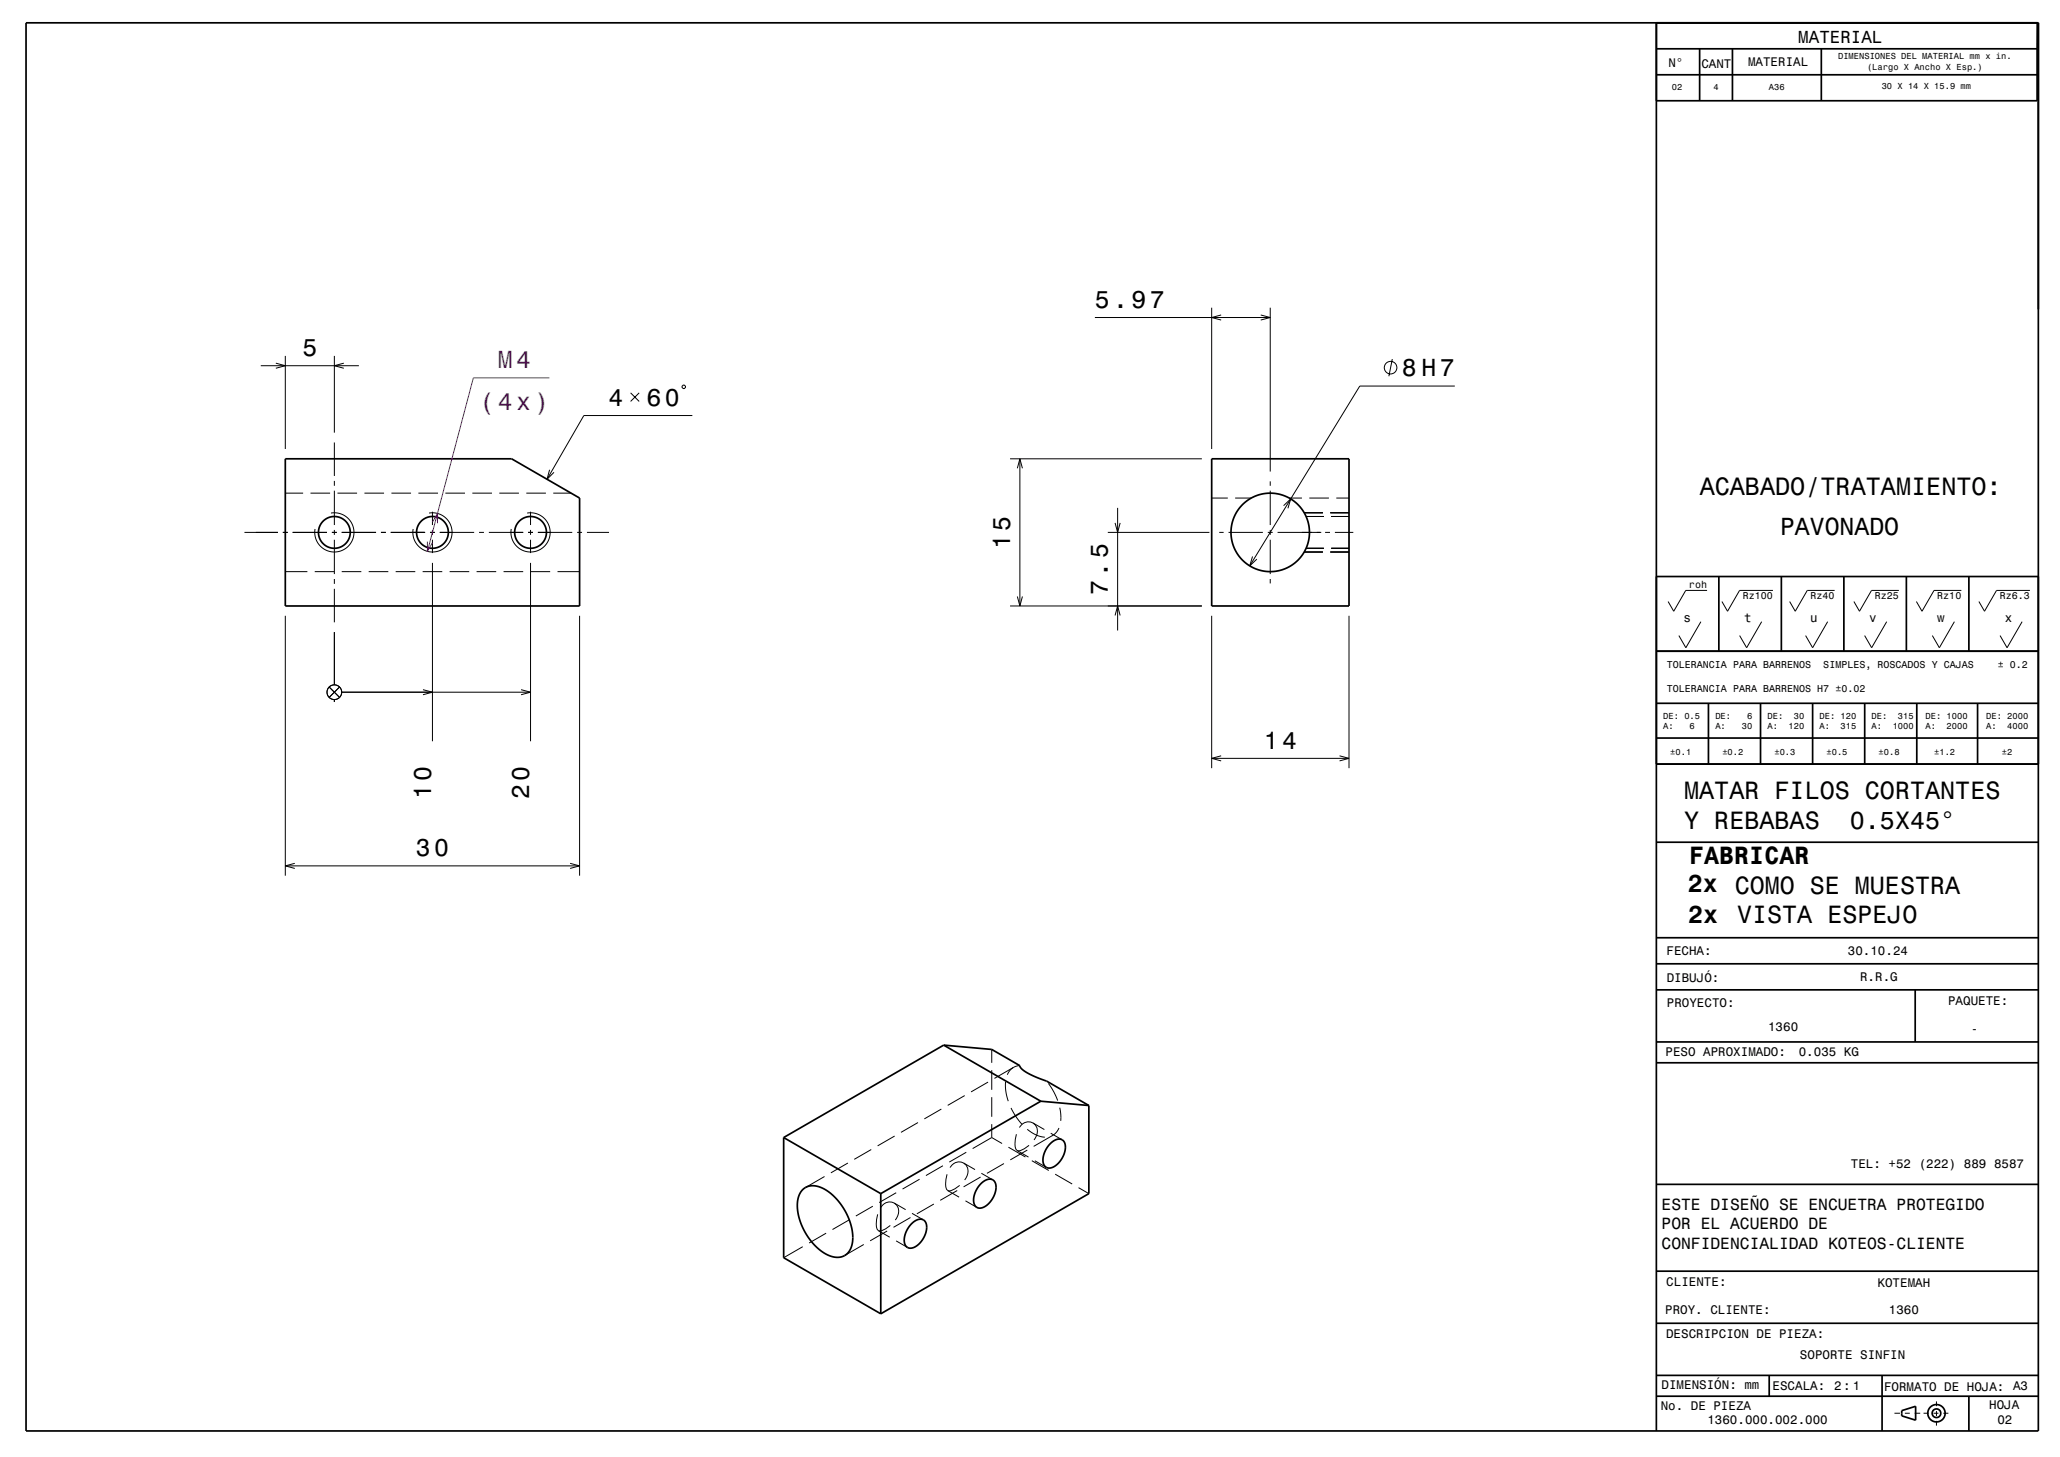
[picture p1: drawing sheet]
<svg xmlns="http://www.w3.org/2000/svg" width="420mm" height="297mm" viewBox="0 0 420 297" stroke-linecap="round" stroke-linejoin="round" font-family="sans-serif">
<g fill="none" stroke="#000" stroke-width=".2">
<path d="M53.2 74.5h20M56.2 74l2 .5-2 .6M58.2 72.5v19M68.2 72.5v15.7M70.1 74l-1.9 .5 1.9 .6M139.1 78.7l.2-.2h.2l.3 .2v.3l-.3 .2h-.2l-.2-.2zM223.2 64.7h35.8M247 62.7v28.8M249 64.2l-2 .5 2 .5M257 64.2l2 .5-2 .5M259 62.7v33.4M283.9 73.2l-.7 3.5"/>
<path d="M296.6 78.7h-19.4l-22.4 36.6M68.2 90.2v6.8M68.2 98v1M112.1 95.8l-.6 1.9 1.4-1.4M128.6 80.1l1.7 1.7M130.3 80.1l-1.7 1.7M141.2 84.7h-22.2l-7.5 13M205.9 93.5h39.1M207.4 95.5l.5-2 .6 2M207.9 93.5v30M259 98.1v.9M49.8 108.5h6.9"/>
<path d="M57.7 108.5h1M58.2 116.5h4.5M58.2 100.5h3.6M59.7 108.5h7M63.3 100.5h4M64.2 116.5h4M67.5 104.6a4 4 0 0 1 4.7 3.7 4 4 0 0 1-4.3 4.2 4 4 0 0 1-3.7-4.7M67.7 108.5h1M68.2 100v7M68.2 108v1M68.2 110v7M68.2 118v1"/>
<path d="M68.8 100.5h4M69.7 108.5h7M69.7 116.5h4M74.3 100.5h4M75.2 116.5h4M77.7 108.5h1M79.7 108.5h7M79.8 100.5h4M80.7 116.5h4M85.3 100.5h4M86.2 116.5h4M87.5 104.6a4 4 0 0 1 4.7 3.7 4 4 0 0 1-4.3 4.2 4 4 0 0 1-3.7-4.7"/>
<path d="M87.7 108.5h1M88.2 104.3v2.7M88.2 108v1M88.2 110v2.7M88.2 114.7v36.4M89.7 108.5h7M90.8 100.5h4M91.7 116.5h4M96.3 100.5h4M97.2 116.5h4M97.7 108.5h1M99.7 108.5h7"/>
<path d="M101.8 100.5h4M102.7 116.5h4M107.3 100.5h4M107.5 104.6a4 4 0 0 1 4.7 3.7 4 4 0 0 1-4.3 4.2 4 4 0 0 1-3.7-4.7M107.7 108.5h1M108.2 104.3v2.7M108.2 108v1M108.2 110v2.7M108.2 114.7v36.4M108.2 116.5h4M109.7 108.5h7M112.8 100.5h3.6"/>
<path d="M113.7 116.5h4.5M117.7 108.5h1M119.7 108.5h4.5M225.9 108.5h20.7M227.3 106.6l.6 1.9 .5-1.9M227.9 103.5v25M247 101.5h3.3M248.6 108.5h.9M250.5 108.5h7M251.8 101.5h3.3M255.4 113.4l-.6 1.9 1.5-1.3M258.5 108.5h1"/>
<path d="M259 100v7M259 108v1M259 110v7M259 118v.9M260.5 108.5h8.9M261.7 103.1l1.5-1.4-.6 1.9M262.9 101.5h2.5M265.9 112.5h3.8M265.9 104.5h3.8M266.3 111.8h3.6M266.3 105.3h3.6M267 101.5h3.9"/>
<path d="M270.2 108.5h1M271.2 112.5h3.8M271.2 104.5h3.8M271.4 111.8h3.6M271.4 105.3h3.6M272.2 108.5h3.7M272.5 101.5h2.5M58.2 125.5v53M68.2 120v6.9M68.2 128.9v10.7M118.2 125.5v53M205.9 123.5h39.1"/>
<path d="M207.4 121.6l.5 1.9 .6-1.9M227.3 125.5l.6-2 .5 2M247 125.5v31.1M275 125.5v31.1M346.8 126.7l-3.1 5.3-1.4-2.4M348 120.4h-4.3l-2.5 4.2-1.1-2M359.2 126.7l-3.1 5.3-1.4-2.4M361.5 120.4h-6.8l-2.5 4.2-1.1-2M372.6 126.7l-3 5.3-1.5-2.4M374.1 120.4h-5.6l-2.5 4.2-1.1-2M384.7 126.7l-3.1 5.3-1.4-2.4M387.2 120.4h-5.6l-2.5 4.2-1.1-2"/>
<path d="M398.5 126.7l-3.1 5.3-1.4-2.4M399.9 120.4h-5.6l-2.4 4.2-1.2-2M412.3 126.7l-3.1 5.3-1.4-2.4M413.9 120.4h-6.8l-2.5 4.2-1.1-2M67.1 140l2.1 2.2M68.2 142.6v.5M69.2 140l-2.1 2.2M69.7 141.1h38.5M86.2 140.6l2 .5-2 .5M106.2 140.6l2 .5-2 .5M247 154.6h28M249 154.1l-2 .5 2 .5"/>
<path d="M273.1 154.1l1.9 .5-1.9 .5M58.2 176.5h60M60.1 176l-1.9 .5 1.9 .5M116.2 176l2 .5-2 .5M202.2 213.9v2.8M202.2 218.2v4M206.6 217.6l-.7 .6-.5 .9M206.6 217.6l-3.9 2.2M207.9 217.2l-1.3 .4M168.1 239.8l-3.9 2.3M172.9 237.1l-3.5 2M177.6 234.3l-3.4 2"/>
<path d="M182.4 231.6l-3.5 2M187.2 228.8l-3.5 2M191.9 226.1l-3.4 2M192.2 237.6l-3.4 2M193.1 239.4a3.7 3.7 0 0 0 .1 3.3M196.5 237.1a2.26 2.26 0 0 1 .2 3.4M196.5 237.1a2.06 2.06 0 0 0-2.8 .9M196.5 237.1l2.3 1.3M196.7 223.3l-3.5 2M197 234.9l-3.5 2M199.9 239.9l-3.4 2M200.1 239.2l2.3 1.3"/>
<path d="M201.5 220.6l-3.5 2M202.2 231.9l2.1 1.2M202.2 231.9l-3.9 2.2M202.2 223.7v4M202.2 229.2v2.7M204.7 237.2l-3.5 2M205 220.5a9.4 9.4 0 0 0 .6 4M205.6 233.8l3.5 2M206.1 225.9l1 1.7 1.3 1.6M207.2 231.2v.1a3.7 3.7 0 0 0 .2 3.2M207.4 234.5l2.3 1.4M209.4 230.2a6.3 6.3 0 0 0 3.6 1.6"/>
<path d="M209.5 234.4l-3.5 2M209.8 233.5a3.5 3.5 0 0 1-2.4 1M210.4 236.6l3.4 2M210.6 228.9a2.27 2.27 0 0 1 .2 3.5M210.6 228.9a2.06 2.06 0 0 0-2.8 .9M210.6 228.9l2.3 1.4M211 236.6l2.3 1.4M213.4 220.4h.1M213.8 220.8l1 1.6 .8 2M214.2 231l2.4 1.3M214.6 231.4l-.1 .1M214.6 231.4l-3.9 2.3"/>
<path d="M215.1 239.3l3.5 2M215.9 229.9l-.5 .9-.8 .6M216.1 225.8l.2 1.3v1.4M163.7 254.1l-3.9 2.3M168.4 251.4l-3.4 2M173.2 248.6l-3.5 2M176.1 253.7l-3.9 2.2M178 245.9l-3.5 2M179 247.5l-.1 .1a4.8 4.8 0 0 0-.1 3l.3 .3M179.1 250.9l2.3 1.3M180.9 250.9l-3.5 2M181.5 249.8a3.5 3.5 0 0 1-2.4 1.1"/>
<path d="M182.3 245.2a2.27 2.27 0 0 1 .2 3.5M182.3 245.2a2.06 2.06 0 0 0-2.7 1M182.3 245.2l2.3 1.4M182.7 252.9l2.3 1.4M182.7 243.1l-3.4 2M185.6 248.2l-3.4 2M185.9 247.3l2.4 1.4M187.5 240.4l-3.5 2M190.4 245.4l-3.5 2M193.2 242.7l2.3 1.3M195.2 242.7l-3.5 2M195.7 241.6a3.5 3.5 0 0 1-2.5 1.1"/>
<path d="M196.8 244.8l2.4 1.3M219.9 242.1l2.1 1.2M386.2 288.1h1.2M388.4 288.1h1M390.4 288.1h1.1M392.2 288.1h1M394.2 288.1h1M394.8 285.7v.9M394.8 287.6v1M394.8 289.6v1M396.2 288.1h1"/>
<circle cx="283.5" cy="74.9" r="1.28"/>
<circle cx="68.2" cy="141.1" r="1.5"/>
</g>
<g fill="none" stroke="#000" stroke-width=".35">
<path d="M5.3 4.7h410.3v287h-410.3zM337.7 4.7v287M337.7 15.2h77.6M337.7 9.9h77.6M346.5 9.9v10.6M353.2 9.9v10.6M371.3 9.9v10.6M415.3 9.9v10.6h-77.6M415.4 4.7l-.1 5.2M58.2 93.5h46.1l13.9 8v22h-60zM247 93.5h28v30h-28zM337.7 117.5h77.9"/>
<path d="M350.4 117.5v15.2M363.2 117.5v15.2M375.9 117.5v15.2M388.7 117.5v15.2M401.4 117.5v15.2M337.7 132.7h77.9M337.7 155.8h77.9M337.7 143.4h77.9M337.7 150.4h77.9M348.3 143.4v12.4M358.9 143.4v12.4M369.6 143.4v12.4"/>
<path d="M380.2 143.4v12.4M390.8 143.4v12.4M403.2 143.4v12.4M337.7 171.7h77.9M337.7 191.2h77.9M337.7 196.5h77.9M192.4 213l9.8 .9 5.7 3.3 .4 .7 1.1 .8 1.9 .9 2.1 .8 8.6 5M192.4 213l-32.6 18.9M192.4 213l19.8 11.5M337.7 201.8h77.9M337.7 216.6h77.9M337.7 212.4h77.9"/>
<path d="M390.5 201.8v10.6M159.8 231.9v24.5l19.8 11.4M159.8 231.9l19.8 11.4M212.2 224.5l9.8 .9M212.2 224.5l-32.6 18.8M214.1 233.2a1.9 1.9 0 0 1 2.7-.7 3.7 3.7 0 0 1-.9 4.5 2.08 2.08 0 0 1-2.8 .8 3.6 3.6 0 0 1 .7-4.3zM222 225.4v17.9l-42.4 24.5M163.6 242.5a3.7 3.7 0 0 1 4.8 .1 12.1 12.1 0 0 1 5.4 10.9 3.2 3.2 0 0 1-4.9 2.4 11.9 11.9 0 0 1-6.2-11.3l.3-1.2zM179.6 243.3v24.5M185.8 249.5a1.91 1.91 0 0 1 2.7-.6 3.7 3.7 0 0 1-.9 4.4 2.08 2.08 0 0 1-2.8 .8 3.4 3.4 0 0 1 .5-4.1zM200 241.3a1.9 1.9 0 0 1 2.7-.6 3.7 3.7 0 0 1-.9 4.4 2.07 2.07 0 0 1-2.8 .9 3.4 3.4 0 0 1 .5-4.1zM337.7 259.1h77.9"/>
<path d="M337.7 241.4h77.9M337.7 269.7h77.9M337.7 284.6h77.9M337.7 280.4h77.9M360.7 280.4v4.2M383.7 280.4v11.3M387.7 287.5l2.9-.8v2.8l-2.9-.9zM401.4 284.6v7.1"/>
<circle cx="68.2" cy="108.5" r="3.2"/>
<circle cx="88.2" cy="108.5" r="3.2"/>
<circle cx="108.2" cy="108.5" r="3.2"/>
<circle cx="259" cy="108.5" r="8"/>
<circle cx="394.8" cy="288.1" r=".88"/>
<circle cx="394.8" cy="288.1" r="1.77"/>
</g>
<path d="M112 77h-15.5l-9.4 35.4M87.1 110.4v2l1-1.7M88.2 106.4l1-1.7v2" fill="none" stroke="#800080" stroke-width=".2"/>
<g font-size="5.1">
<text x="346.5" y="100.8">ACABADO/TRATAMIENTO:</text>
<text x="343.4" y="162.8">MATAR FILOS CORTANTES</text>
<text x="343.4" y="168.9">Y REBABAS</text>
<text x="377.2" y="168.9">0.5X45°</text>
<text x="344.4" y="176.2">FABRICAR</text>
<text x="344.1" y="181.8">2x COMO SE MUESTRA</text>
<text x="344.2" y="188.1">2x</text>
<text x="354.2" y="188.2">VISTA ESPEJO</text>
</g>
<g font-size="5">
<text x="223.2" y="62.7">5.97</text>
<text x="61.7" y="72.5">5</text>
<text x="285.8" y="76.7">8 H7</text>
<text x="124" y="82.7">4</text>
<text x="131.8" y="82.7">60</text>
<text x="205.9" y="111.9" transform="rotate(-90 205.9 111.9)">15</text>
<text x="362.9" y="109">PAVONADO</text>
<text x="225.9" y="121.3" transform="rotate(-90 225.9 121.3)">7.5</text>
<text x="257.7" y="152.6">14</text>
<text x="87.9" y="162.9" transform="rotate(-90 87.9 162.9)">10</text>
<text x="107.9" y="162.9" transform="rotate(-90 107.9 162.9)">20</text>
<text x="84.8" y="174.5">30</text>
</g>
<g font-size="5" fill="#800080">
<text x="101.5" y="75">M4</text>
<text x="97.8" y="83.5">(4x)</text>
</g>
<text font-size="3.6" x="366.7" y="8.8">MATERIAL</text>
<g font-size="3.3">
<text x="338.8" y="246.6">ESTE DISEÑO SE ENCUETRA PROTEGIDO</text>
<text x="338.8" y="250.5">POR EL ACUERDO DE</text>
<text x="338.8" y="254.5">CONFIDENCIALIDAD KOTEOS-CLIENTE</text>
</g>
<g font-size="2.6">
<text x="343.2" y="126.7">s</text>
<text x="355.6" y="126.7">t</text>
<text x="369.1" y="126.7">u</text>
<text x="381.1" y="126.7">v</text>
<text x="394.9" y="126.7">w</text>
<text x="408.7" y="126.7">x</text>
<text x="339.8" y="194.6">FECHA:</text>
<text x="376.8" y="194.7">30.10.24</text>
<text x="339.8" y="200.2">DIBUJÓ:</text>
<text x="379.3" y="199.9">R.R.G</text>
<text x="339.8" y="205.3">PROYECTO:</text>
<text x="397.2" y="204.9">PAQUETE:</text>
<text x="339.6" y="215.2">PESO APROXIMADO:</text>
<text x="360.5" y="210.2">1360</text>
<text x="366.7" y="215.2">0.035 KG</text>
<text x="401.9" y="210.6">-</text>
<text x="377.4" y="238">TEL: +52 (222) 889 8587</text>
<text x="339.7" y="262.1">CLIENTE:</text>
<text x="382.8" y="262.3">KOTEMAH</text>
<text x="339.5" y="267.8">PROY. CLIENTE:</text>
<text x="385.1" y="267.8">1360</text>
<text x="339.7" y="272.8">DESCRIPCION DE PIEZA:</text>
<text x="367" y="277.1">SOPORTE SINFIN</text>
<text x="338.6" y="287.3">No. DE PIEZA</text>
<text x="338.8" y="283.2">DIMENSIÓN: mm</text>
<text x="361.4" y="283.3">ESCALA:</text>
<text x="373.9" y="283.3">2:1</text>
<text x="384.1" y="283.5">FORMATO DE HOJA: A3</text>
<text x="405.6" y="287.2">HOJA</text>
<text x="348.1" y="290.4">1360.000.002.000</text>
<text x="407.2" y="290.3">02</text>
</g>
<g font-size="2.5">
<text x="340.2" y="13.7">N°</text>
<text x="346.9" y="13.8">CANT</text>
<text x="356.4" y="13.5">MATERIAL</text>
</g>
<g font-size="2">
<text x="344.4" y="119.9">roh</text>
<text x="355.3" y="122.2">Rz100</text>
<text x="369.1" y="122.2">Rz40</text>
<text x="382.2" y="122.2">Rz25</text>
<text x="395" y="122.2">Rz10</text>
<text x="407.7" y="122.2">Rz6.3</text>
<text x="339.8" y="136.1">TOLERANCIA PARA BARRENOS</text>
<text x="371.7" y="136.1">SIMPLES, ROSCADOS Y CAJAS</text>
<text x="407.3" y="136.1">± 0.2</text>
<text x="339.8" y="141">TOLERANCIA PARA BARRENOS H7 ±0.02</text>
</g>
<g font-size="1.8">
<text x="374.8" y="12">DIMENSIONES DEL MATERIAL mm x in.</text>
<text x="380.7" y="14.2">(Largo X Ancho X Esp.)</text>
<text x="340.9" y="18.4">02</text>
<text x="349.3" y="18.4">4</text>
<text x="360.7" y="18.4">A36</text>
<text x="383.7" y="18.2">30 X 14 X 15.9 mm</text>
<text x="339.1" y="146.5">DE: 0.5</text>
<text x="339.1" y="148.6">A:</text>
<text x="344.5" y="148.6">6</text>
<text x="349.7" y="146.5">DE:</text>
<text x="349.7" y="148.6">A:</text>
<text x="355.1" y="148.6">30</text>
<text x="356.2" y="146.5">6</text>
<text x="360.4" y="146.5">DE:</text>
<text x="360.4" y="148.6">A:</text>
<text x="364.7" y="148.6">120</text>
<text x="365.7" y="146.5">30</text>
<text x="371" y="146.5">DE: 120</text>
<text x="371" y="148.6">A:</text>
<text x="375.3" y="148.6">315</text>
<text x="381.6" y="146.5">DE:</text>
<text x="381.6" y="148.6">A:</text>
<text x="385.9" y="148.6">1000</text>
<text x="387" y="146.5">315</text>
<text x="392.6" y="146.5">DE: 1000</text>
<text x="392.6" y="148.6">A:</text>
<text x="396.9" y="148.6">2000</text>
<text x="405" y="146.5">DE: 2000</text>
<text x="405" y="148.6">A:</text>
<text x="409.3" y="148.6">4000</text>
<text x="340.5" y="153.9">±0.1</text>
<text x="351.2" y="153.9">±0.2</text>
<text x="361.8" y="153.9">±0.3</text>
<text x="372.4" y="153.9">±0.5</text>
<text x="383" y="153.9">±0.8</text>
<text x="394.3" y="153.9">±1.2</text>
<text x="408.1" y="153.9">±2</text>
</g>
</svg>
